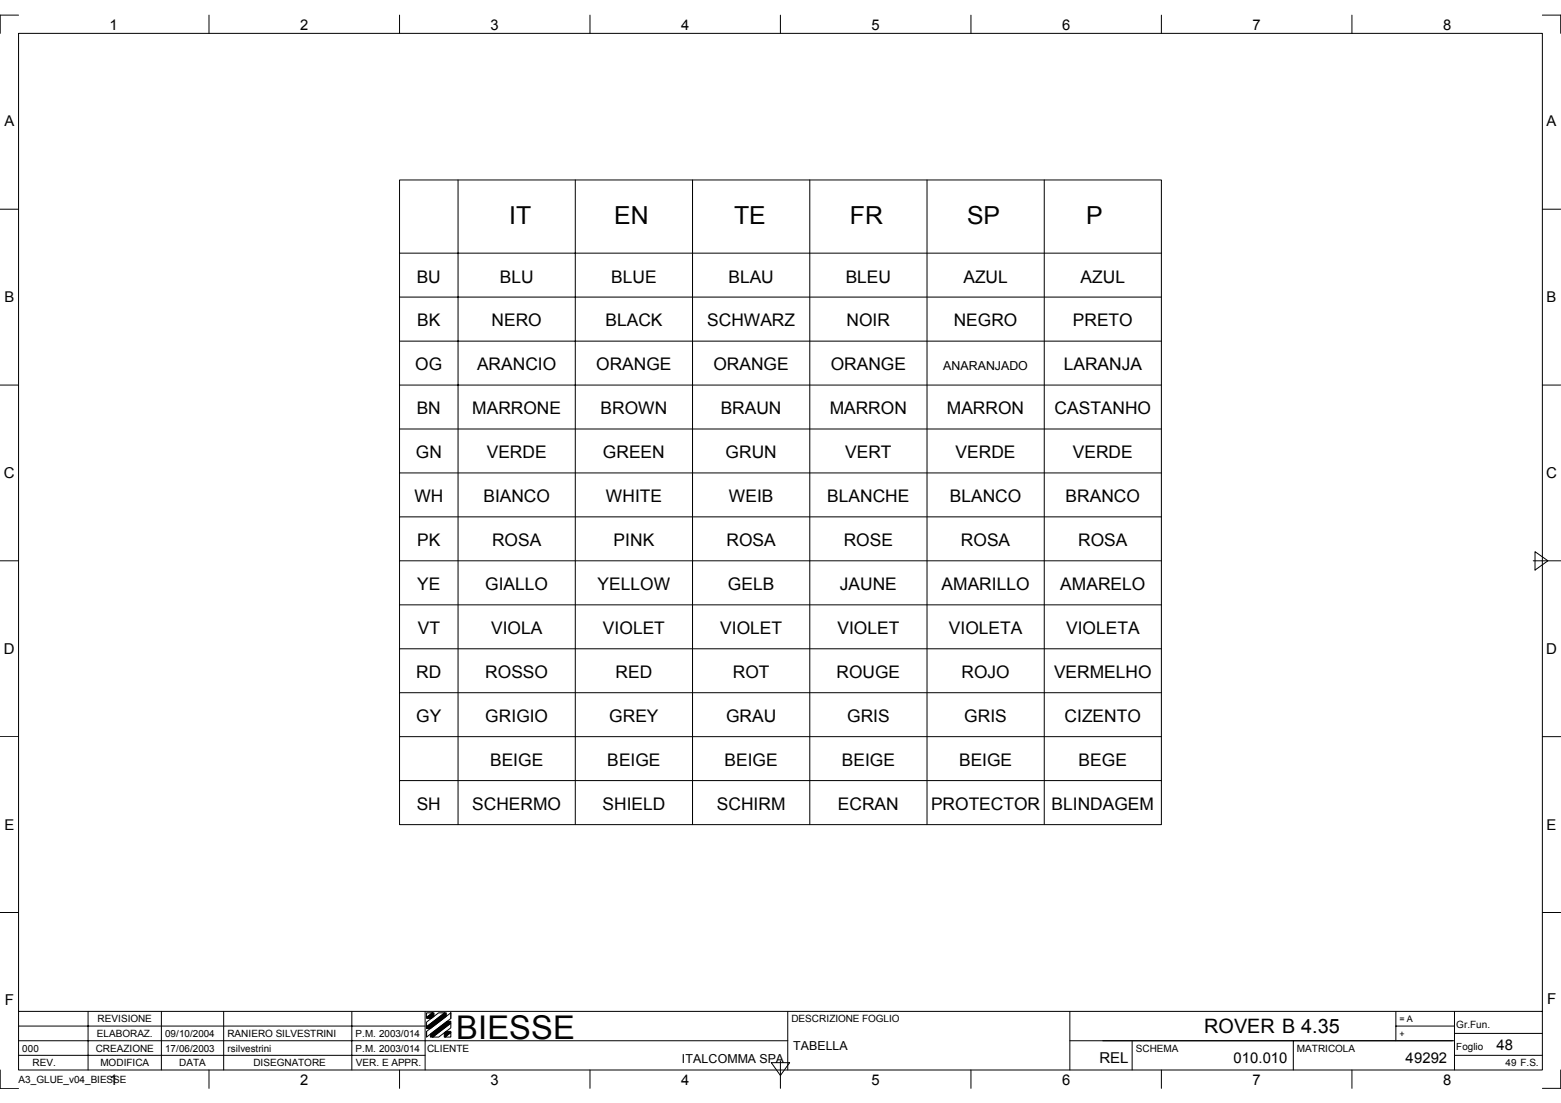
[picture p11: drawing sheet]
<svg xmlns="http://www.w3.org/2000/svg" width="297mm" height="210mm" viewBox="0 0 297 210" stroke-linecap="round" stroke-linejoin="round" font-family="sans-serif">
<g fill="none" stroke="#000" stroke-width=".19">
<path d="M3.5 6.3h290v197.3h-290zM3.5 2.9h-3.5v3.4M39.8 2.9v3.4M76 2.9v3.4M112.3 2.9v3.4M148.5 2.9v3.4M184.8 2.9v3.4M221 2.9v3.4M257.3 2.9v3.4M293.5 2.9h3.5v3.4M0 39.8h3.5M76 34.2h145v122.7h-145z"/>
<path d="M87.2 34.2v122.7M109.5 34.2v122.7M131.8 34.2v122.7M154.1 34.2v122.7M176.4 34.2v122.7M198.7 34.2v122.7M293.5 39.8h3.5M76 48.2h145M76 56.5h145M0 73.3h3.5M76 73.3h145M76 64.9h145"/>
<path d="M293.5 73.3h3.5M76 81.6h145M76 90h145M76 98.4h145M0 106.7h3.5M76 106.7h145M76 115.1h145M291.8 106.7h5.2M292.1 105l2.5 1.7-2.5 1.8zM76 123.5h145M76 131.8h145M0 140.2h3.5"/>
<path d="M76 140.2h145M76 148.5h145M293.5 140.2h3.5M0 173.7h3.5M293.5 173.7h3.5M3.5 192.5h290M3.5 198.1h146.4M3.5 195.3h77.4M16.8 192.5v11.1M30.7 192.5v11.1M42.6 192.5v11.1M66.9 192.5v11.1"/>
<path d="M80.9 192.5v11.1M81.2 196.3l4.6-3.6v1.1l-4.6 3.6zM81.2 194.5l2.3-1.8h1.1l-3.4 2.7zM81.2 192.7h1.1l-1.1 .9zM81.2 195.4v.3M81.2 196.3v1M82.3 197.4l3.5-2.7v.9l-2.3 1.8zM84.7 197.4l1.1-.9v.9zM85.8 192.7v1.1M149.9 192.5v11.1M203.6 198.1h73.2M203.6 192.5v11.1"/>
<path d="M215.4 198.1v5.5M246.1 198.1v5.5M265.6 195.3h11.2M265.6 192.5v5.6M276.8 192.5v11.1M276.8 196.7h16.7M0 203.6v3.5h3.5M3.5 200.8h77.4M39.8 203.6v3.5M76 203.6v3.5M112.3 203.6v3.5M146.8 202.2h3.5l-1.8 2.5z"/>
<path d="M148.5 201.9v5.2M184.8 203.6v3.5M221 203.6v3.5M257.3 203.6v3.5M276.8 200.8h16.7M297 203.6v3.5h-3.5"/>
</g>
<g fill="#000" stroke="#000" stroke-width=".19">
<path d="M81.2 193.6l1.1-.9h.3v.7l-.5 .4h-.9z" fill-rule="evenodd"/>
<path d="M81.9 196.8l3.2-2.4h.7v.3l-3.5 2.7h-.4z" fill-rule="evenodd"/>
<path d="M81.2 195.4l3.4-2.7h.3v.7l-3 2.3h-.7z" fill-rule="evenodd"/>
<path d="M84.5 196.6l.4-.3h.9v.2l-1.1 .9h-.2z" fill-rule="evenodd"/>
</g>
<text font-size="6.2" x="86.8" y="197.7">BIESSE</text>
<g font-size="4.7">
<text x="96.9" y="42.6">IT</text>
<text x="116.9" y="42.6">EN</text>
<text x="139.7" y="42.6">TE</text>
<text x="161.7" y="42.6">FR</text>
<text x="184" y="42.6">SP</text>
<text x="206.7" y="42.6">P</text>
</g>
<text font-size="3.8" x="229.2" y="196.7">ROVER B 4.35</text>
<g font-size="3.3">
<text x="79.3" y="53.8">BU</text>
<text x="95.1" y="53.8">BLU</text>
<text x="116.3" y="53.8">BLUE</text>
<text x="138.6" y="53.8">BLAU</text>
<text x="160.9" y="53.8">BLEU</text>
<text x="183.3" y="53.8">AZUL</text>
<text x="205.6" y="53.8">AZUL</text>
<text x="79.4" y="62.1">BK</text>
<text x="93.6" y="62.1">NERO</text>
<text x="115.2" y="62.1">BLACK</text>
<text x="134.6" y="62.1">SCHWARZ</text>
<text x="161.1" y="62.1">NOIR</text>
<text x="181.5" y="62.1">NEGRO</text>
<text x="204.1" y="62.1">PRETO</text>
<text x="79" y="70.5">OG</text>
<text x="90.8" y="70.5">ARANCIO</text>
<text x="113.4" y="70.5">ORANGE</text>
<text x="135.8" y="70.5">ORANGE</text>
<text x="158.1" y="70.5">ORANGE</text>
<text x="202.4" y="70.5">LARANJA</text>
<text x="79.3" y="78.8">BN</text>
<text x="89.9" y="78.8">MARRONE</text>
<text x="114.3" y="78.8">BROWN</text>
<text x="137.1" y="78.8">BRAUN</text>
<text x="157.9" y="78.8">MARRON</text>
<text x="180.2" y="78.8">MARRON</text>
<text x="200.7" y="78.8">CASTANHO</text>
<text x="79.1" y="87.2">GN</text>
<text x="92.6" y="87.2">VERDE</text>
<text x="114.7" y="87.2">GREEN</text>
<text x="138.1" y="87.2">GRUN</text>
<text x="160.8" y="87.2">VERT</text>
<text x="181.8" y="87.2">VERDE</text>
<text x="204.1" y="87.2">VERDE</text>
<text x="78.8" y="95.6">WH</text>
<text x="92" y="95.6">BIANCO</text>
<text x="115.3" y="95.6">WHITE</text>
<text x="138.7" y="95.6">WEIB</text>
<text x="157.4" y="95.6">BLANCHE</text>
<text x="180.7" y="95.6">BLANCO</text>
<text x="202.8" y="95.6">BRANCO</text>
<text x="79.4" y="103.9">PK</text>
<text x="93.6" y="103.9">ROSA</text>
<text x="116.8" y="103.9">PINK</text>
<text x="138.2" y="103.9">ROSA</text>
<text x="160.5" y="103.9">ROSE</text>
<text x="182.9" y="104">ROSA</text>
<text x="205.2" y="104">ROSA</text>
<text x="79.4" y="112.3">YE</text>
<text x="92.3" y="112.3">GIALLO</text>
<text x="113.7" y="112.3">YELLOW</text>
<text x="138.5" y="112.3">GELB</text>
<text x="159.8" y="112.3">JAUNE</text>
<text x="179.2" y="112.3">AMARILLO</text>
<text x="201.8" y="112.3">AMARELO</text>
<text x="79.5" y="120.7">VT</text>
<text x="93.4" y="120.7">VIOLA</text>
<text x="114.7" y="120.7">VIOLET</text>
<text x="137.1" y="120.7">VIOLET</text>
<text x="159.4" y="120.7">VIOLET</text>
<text x="180.5" y="120.7">VIOLETA</text>
<text x="202.9" y="120.7">VIOLETA</text>
<text x="79.2" y="129">RD</text>
<text x="92.3" y="129">ROSSO</text>
<text x="117.1" y="129">RED</text>
<text x="139.4" y="129">ROT</text>
<text x="159.2" y="129">ROUGE</text>
<text x="183" y="129">ROJO</text>
<text x="200.6" y="129">VERMELHO</text>
<text x="79.2" y="137.4">GY</text>
<text x="92.3" y="137.4">GRIGIO</text>
<text x="115.9" y="137.4">GREY</text>
<text x="138.2" y="137.4">GRAU</text>
<text x="161.2" y="137.4">GRIS</text>
<text x="183.5" y="137.4">GRIS</text>
<text x="202.6" y="137.4">CIZENTO</text>
<text x="93.3" y="145.8">BEIGE</text>
<text x="115.6" y="145.8">BEIGE</text>
<text x="137.9" y="145.8">BEIGE</text>
<text x="160.2" y="145.8">BEIGE</text>
<text x="182.5" y="145.8">BEIGE</text>
<text x="205.2" y="145.8">BEGE</text>
<text x="79.3" y="154.1">SH</text>
<text x="89.9" y="154.1">SCHERMO</text>
<text x="114.7" y="154.1">SHIELD</text>
<text x="136.4" y="154.1">SCHIRM</text>
<text x="159.4" y="154.1">ECRAN</text>
<text x="177.2" y="154.1">PROTECTOR</text>
<text x="200.1" y="154.1">BLINDAGEM</text>
</g>
<g font-size="2.9">
<text x=".8" y="91">C</text>
<text x="294.2" y="91">C</text>
<text x=".8" y="124.4">D</text>
<text x="294.2" y="124.4">D</text>
<text x=".9" y="191.3">F</text>
<text x="294.4" y="191">F</text>
<text x="209.2" y="202.2">REL</text>
</g>
<g font-size="2.8">
<text x="20.9" y="5.7">1</text>
<text x="57.1" y="5.7">2</text>
<text x="93.4" y="5.7">3</text>
<text x="129.6" y="5.7">4</text>
<text x="165.8" y="5.7">5</text>
<text x="202.1" y="5.7">6</text>
<text x="238.3" y="5.7">7</text>
<text x="274.6" y="5.7">8</text>
<text x=".8" y="24.1">A</text>
<text x="294.3" y="24.1">A</text>
<text x=".8" y="57.5">B</text>
<text x="294.3" y="57.5">B</text>
<text x=".8" y="157.9">E</text>
<text x="294.3" y="157.9">E</text>
<text x="234.7" y="202.2">010.010</text>
<text x="267.5" y="202.2">49292</text>
<text x="284.8" y="199.8">48</text>
<text x="20.9" y="206.5">1</text>
<text x="57.1" y="206.5">2</text>
<text x="93.4" y="206.5">3</text>
<text x="129.6" y="206.5">4</text>
<text x="165.8" y="206.5">5</text>
<text x="202.1" y="206.5">6</text>
<text x="238.3" y="206.5">7</text>
<text x="274.6" y="206.5">8</text>
</g>
<g font-size="2.4">
<text x="179.5" y="70.5">ANARANJADO</text>
<text x="129.8" y="202.2">ITALCOMMA SPA</text>
<text x="150.9" y="199.7">TABELLA</text>
</g>
<g font-size="1.9">
<text x="18.4" y="197.4">ELABORAZ.</text>
<text x="18.6" y="194.6">REVISIONE</text>
<text x="31.4" y="197.4">09/10/2004</text>
<text x="43.3" y="197.4">RANIERO SILVESTRINI</text>
<text x="67.6" y="197.4">P.M. 2003/014</text>
<text x="150.6" y="194.6">DESCRIZIONE FOGLIO</text>
<text x="277.1" y="195.6">Gr.Fun.</text>
<text x="4.2" y="200.1">000</text>
<text x="6.2" y="202.9">REV.</text>
<text x="18.2" y="200.1">CREAZIONE</text>
<text x="19.1" y="202.9">MODIFICA</text>
<text x="31.4" y="200.1">17/06/2003</text>
<text x="34.1" y="202.9">DATA</text>
<text x="43.3" y="200.1">rsilvestrini</text>
<text x="48.2" y="202.9">DISEGNATORE</text>
<text x="67.6" y="200.1">P.M. 2003/014</text>
<text x="67.7" y="202.9">VER. E APPR.</text>
<text x="81.3" y="200.1">CLIENTE</text>
<text x="216.1" y="200.1">SCHEMA</text>
<text x="246.8" y="200.1">MATRICOLA</text>
<text x="277.1" y="199.8">Foglio</text>
<text x="286.5" y="202.9">49 F.S.</text>
<text x="3.5" y="206.1">A3_GLUE_v04_BIESSE</text>
</g>
<g font-size="1.7">
<text x="266.3" y="194.6">= A</text>
<text x="266.3" y="197.4">+</text>
</g>
</svg>
